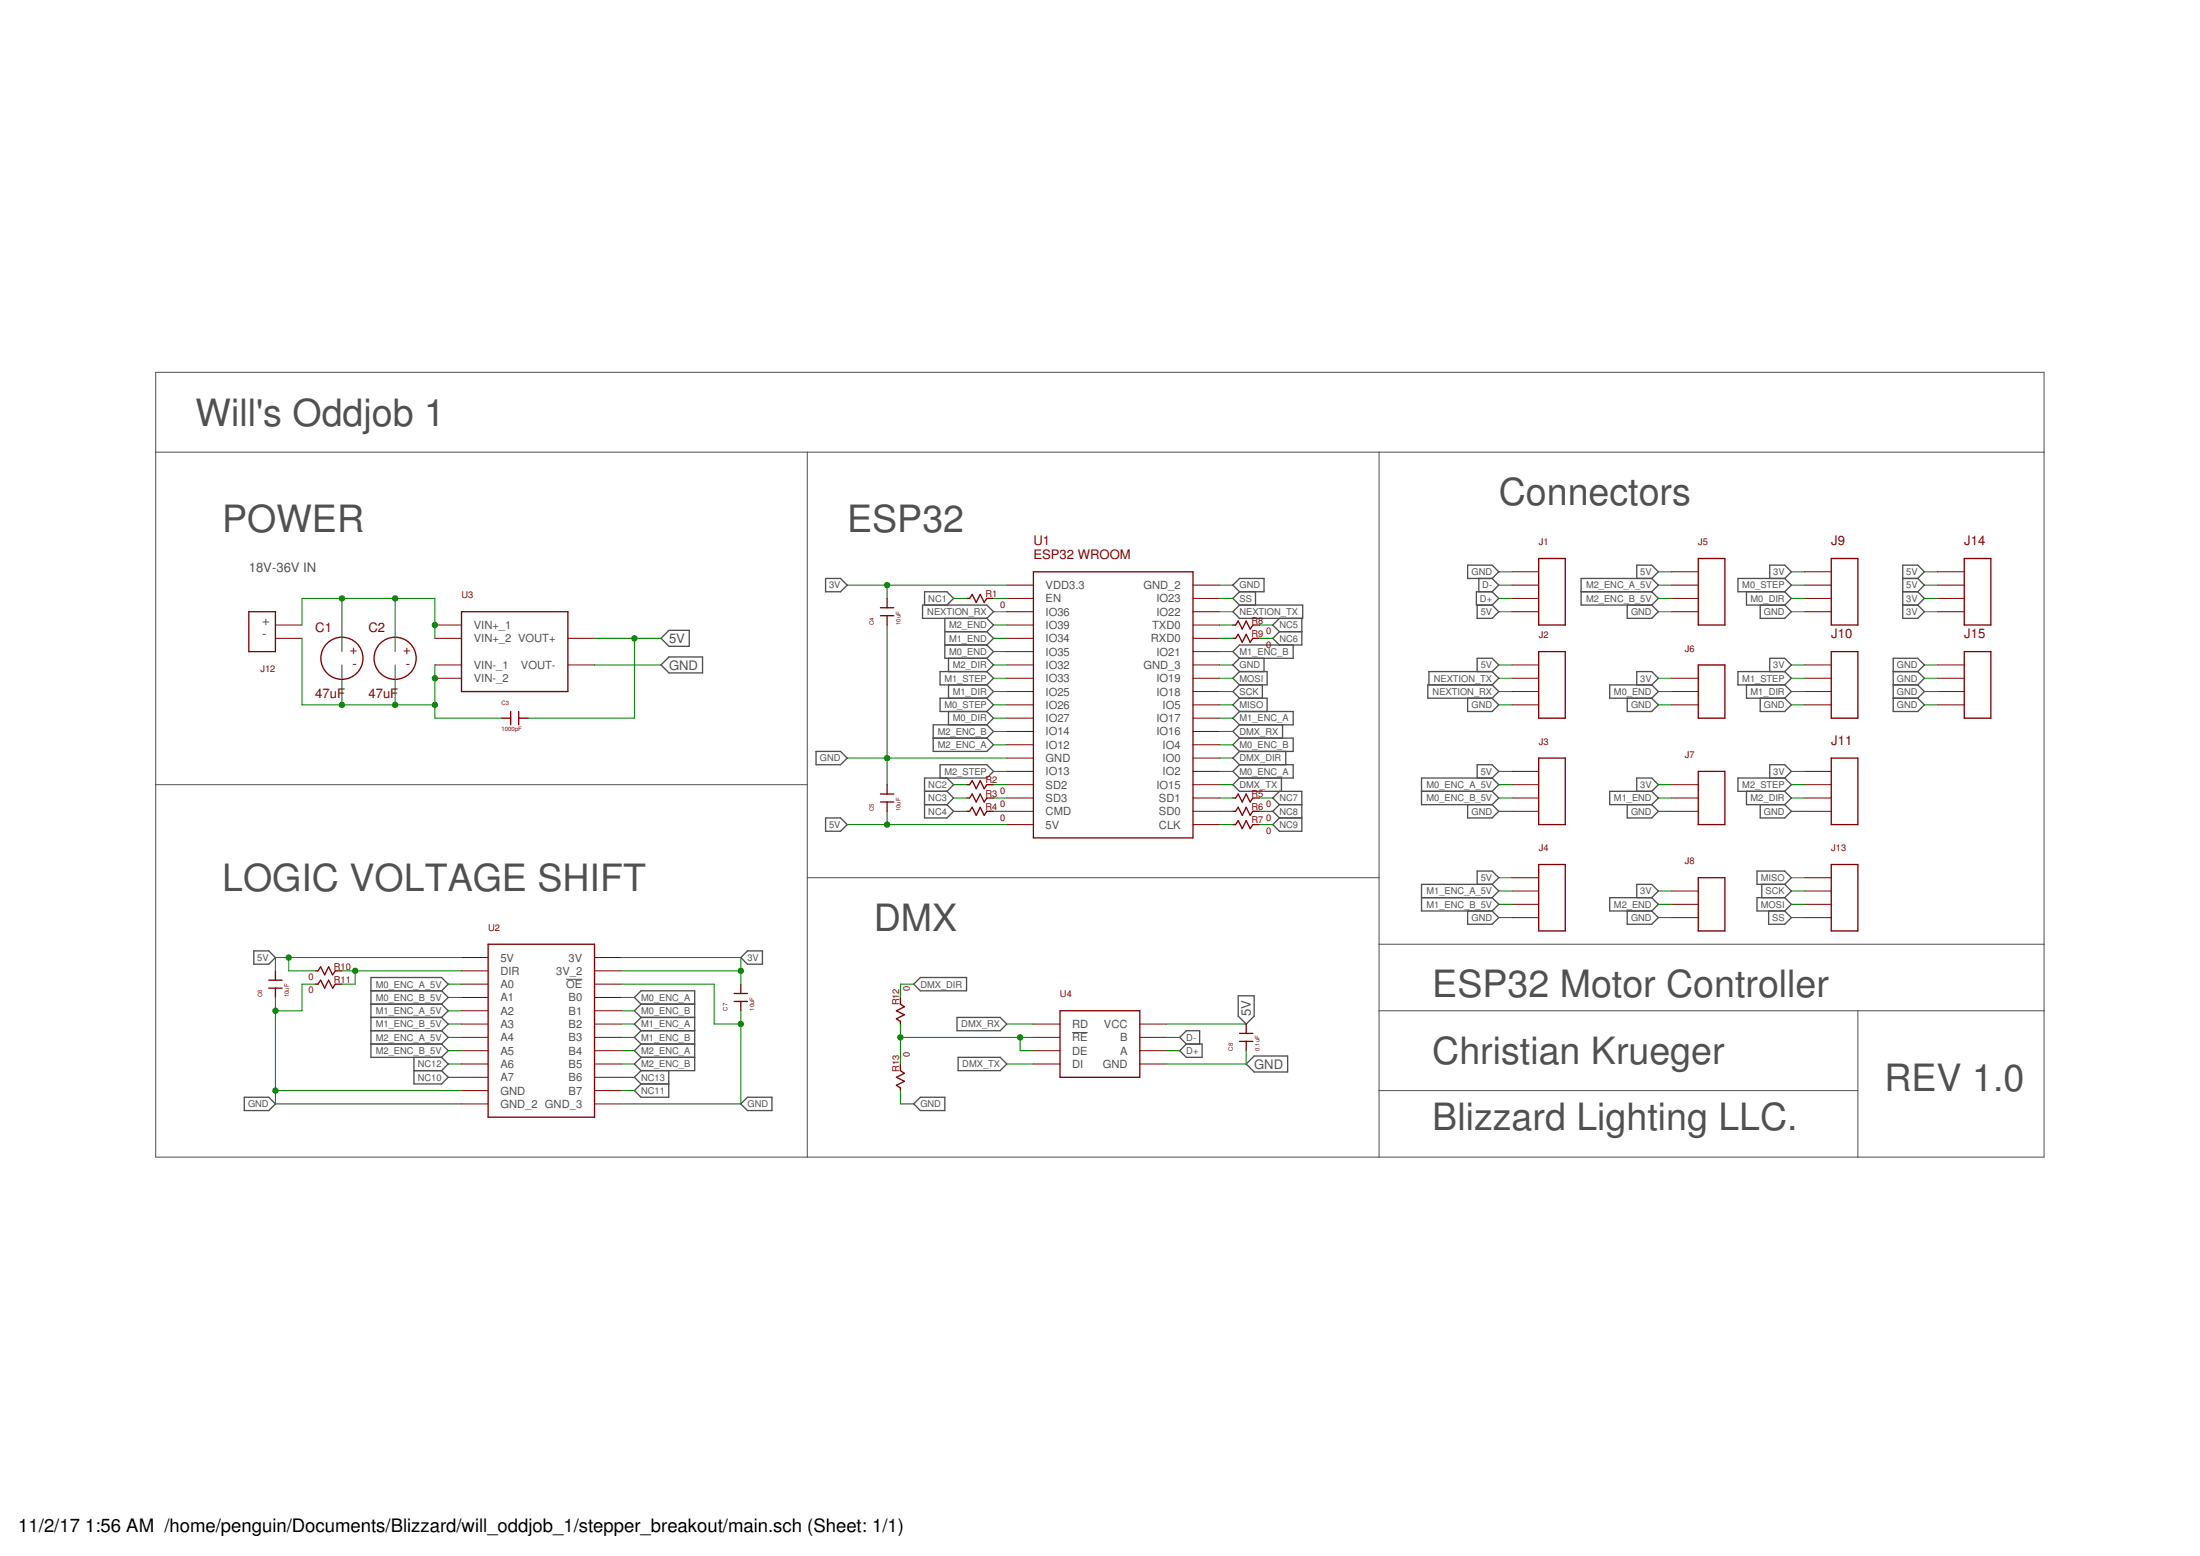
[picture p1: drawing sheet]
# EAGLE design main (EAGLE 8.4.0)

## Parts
C1  47uF  TH_CAP_DEV  [TH_CAP_PKG]
C2  47uF  TH_CAP_DEV  [TH_CAP_PKG]
C3  1000pF  1808_CAP_DEV  [1808_PKG]
C4  10uF  0805_CAP_DEV  [0805_PKG]
C5  10uF  0805_CAP_DEV  [0805_PKG]
C6  10uF  0805_CAP_DEV  [0805_PKG]
C7  10uF  0805_CAP_DEV  [0805_PKG]
C8  0.1uF  0805_CAP_DEV  [0805_PKG]
J1  XH_4POS_DEV  [XH_4POS_PKG]
J2  XH_4POS_DEV  [XH_4POS_PKG]
J3  XH_4POS_DEV  [XH_4POS_PKG]
J4  XH_4POS_DEV  [XH_4POS_PKG]
J5  XH_4POS_DEV  [XH_4POS_PKG]
J6  XH_3POS_DEV  [XH_3POS_PKG]
J7  XH_3POS_DEV  [XH_3POS_PKG]
J8  XH_3POS_DEV  [XH_3POS_PKG]
J9  4_PIN_SCREW_3.5MM_DEV  [4_PIN_SCREW_3.5MM_PKG]
J10  4_PIN_SCREW_3.5MM_DEV  [4_PIN_SCREW_3.5MM_PKG]
J11  4_PIN_SCREW_3.5MM_DEV  [4_PIN_SCREW_3.5MM_PKG]
J12  2_PIN_SCREW_3.5MM_DEV  [2_PIN_SCREW_3.5MM_PKG]
J13  4_PIN_2.54MM_PKG  [4_PIN_2.54MM_PKG]
J14  4_PIN_SCREW_3.5MM_DEV  [4_PIN_SCREW_3.5MM_PKG]
J15  4_PIN_SCREW_3.5MM_DEV  [4_PIN_SCREW_3.5MM_PKG]
R1  0  0805_RES_DEV  [0805_PKG]
R2  0  0805_RES_DEV  [0805_PKG]
R3  0  0805_RES_DEV  [0805_PKG]
R4  0  0805_RES_DEV  [0805_PKG]
R5  0  0805_RES_DEV  [0805_PKG]
R6  0  0805_RES_DEV  [0805_PKG]
R7  0  0805_RES_DEV  [0805_PKG]
R8  0  0805_RES_DEV  [0805_PKG]
R9  0  0805_RES_DEV  [0805_PKG]
R10  0  0805_RES_DEV  [0805_PKG]
R11  0  0805_RES_DEV  [0805_PKG]
R12  0  0805_RES_DEV  [0805_PKG]
R13  0  0805_RES_DEV  [0805_PKG]
U1  ESP32_WROOM_BREAKOUT_DEV  [ESP_WROOM_BREAKOUT_PKG]
U2  8_CHANNEL_LEVEL_SHIFTER  [8_LEVEL_SHIFTER_PKG]
U3  5V_SWITCHING_POWER_DEV  [5V_SWITCHING_POWER_PKG]
U4  MAX_485_DEV  [MAX_485_PKG]

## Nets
3V: C4.P$2 C7.P$2 J6.P$1 J7.P$1 J8.P$1 J9.1 J10.1 J11.1 J14.3 J14.4 U1.VDD3.3 U2.3V U2.3V_2
5V: C3.P$2 C5.P$1 C6.P$2 C8.P$2 J1.P$4 J2.P$1 J3.P$1 J4.P$1 J5.P$1 J14.1 J14.2 R10.P$1 U1.5V U2.5V U3.VOUT+ U4.P$8(VCC)
D+: J1.P$3 U4.P$6(A)
D-: J1.P$2 U4.P$7(B)
DMX_DIR: R12.P$2 U1.IO0
DMX_RX: U1.IO16 U4.P$1(RD)
DMX_TX: U1.IO15 U4.P$4(DI)
GND: C4.P$1 C5.P$2 C6.P$1 C7.P$1 C8.P$1 J1.P$1 J2.P$4 J3.P$4 J4.P$4 J5.P$4 J6.P$3 J7.P$3 J8.P$3 J9.4 J10.4 J11.4 J15.1 J15.2 J15.3 J15.4 R11.P$1 R13.P$1 U1.GND U1.GND_2 U1.GND_3 U2.!OE U2.GND U2.GND_2 U2.GND_3 U3.VOUT- U4.P$5(GND)
M0_DIR: J9.3 U1.IO27
M0_ENC_A: U1.IO2 U2.B0
M0_ENC_A_5V: J3.P$2 U2.A0
M0_ENC_B: U1.IO4 U2.B1
M0_ENC_B_5V: J3.P$3 U2.A1
M0_END: J6.P$2 U1.IO35
M0_STEP: J9.2 U1.IO26
M1_DIR: J10.3 U1.IO25
M1_ENC_A: U1.IO17 U2.B2
M1_ENC_A_5V: J4.P$2 U2.A2
M1_ENC_B: U1.IO21 U2.B3
M1_ENC_B_5V: J4.P$3 U2.A3
M1_END: J7.P$2 U1.IO34
M1_STEP: J10.2 U1.IO33
M2_DIR: J11.3 U1.IO32
M2_ENC_A: U1.IO12 U2.B4
M2_ENC_A_5V: J5.P$2 U2.A4
M2_ENC_B: U1.IO14 U2.B5
M2_ENC_B_5V: J5.P$3 U2.A5
M2_END: J8.P$2 U1.IO39
M2_STEP: J11.2 U1.IO13
MISO: J13.1 U1.IO5
MOSI: J13.3 U1.IO19
N$1: C1.P$1 C2.P$1 J12.P$2 U3.VIN+_1 U3.VIN+_2
N$2: C1.P$2 C2.P$2 C3.P$1 J12.P$1 U3.VIN-_1 U3.VIN-_2
N$3: R1.P$2 U1.EN
N$4: R12.P$1 R13.P$2 U4.P$2(!RE) U4.P$3(DE)
N$5: R2.P$2 U1.SD2
N$6: R3.P$2 U1.SD3
N$7: R4.P$2 U1.CMD
N$9: R10.P$2 R11.P$2 U2.DIR
N$11: R7.P$1 U1.CLK
N$12: R6.P$1 U1.SD0
N$13: R5.P$1 U1.SD1
N$17: R8.P$1 U1.TXD0
N$18: R9.P$1 U1.RXD0
NC1: R1.P$1
NC2: R2.P$1
NC3: R3.P$1
NC4: R4.P$1
NC5: R8.P$2
NC6: R9.P$2
NC7: R5.P$2
NC8: R6.P$2
NC9: R7.P$2
NC10: U2.A7
NC11: U2.B7
NC12: U2.A6
NC13: U2.B6
NEXTION_RX: J2.P$3 U1.IO36
NEXTION_TX: J2.P$2 U1.IO22
SCK: J13.2 U1.IO18
SS: J13.4 U1.IO23

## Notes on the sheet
- Will's Oddjob 1
- Connectors
- POWER | ESP32
- 18V-36V IN
- +
- -
- LOGIC VOLTAGE SHIFT
- DMX
- ESP32 Motor Controller
- Christian Krueger
- REV 1.0
- Blizzard Lighting LLC.
